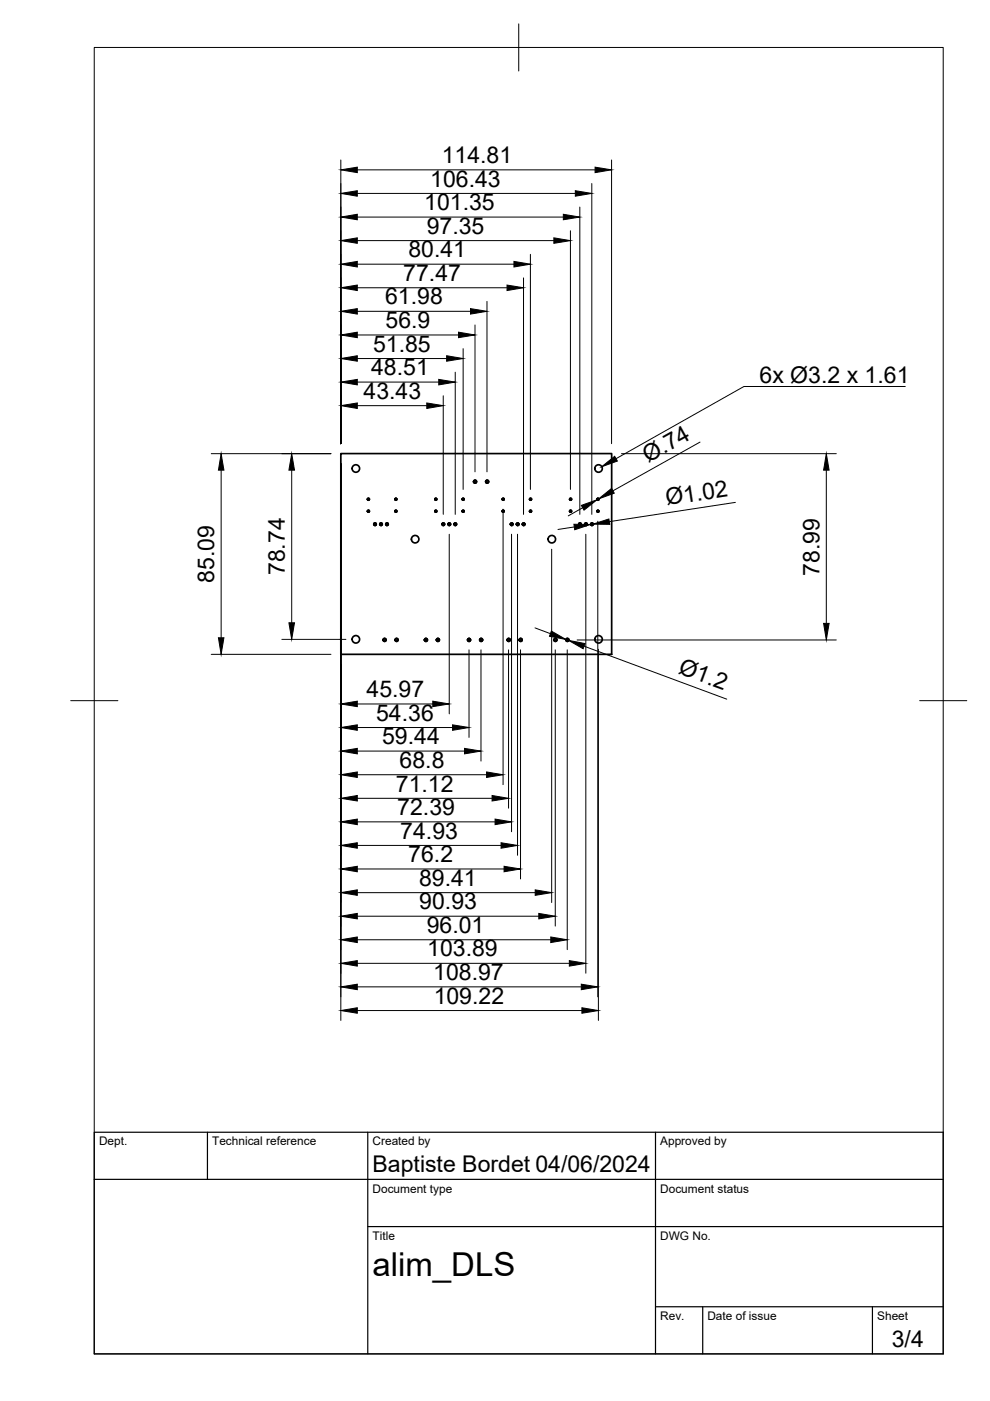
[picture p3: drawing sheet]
<svg xmlns="http://www.w3.org/2000/svg" width="210mm" height="297mm" viewBox="0 0 210 297" stroke-linecap="round" stroke-linejoin="round" font-family="sans-serif">
<!-- layer: Visible -->
<g fill="none" stroke="#000" stroke-width=".36">
<path d="M72.3 96.2h57.4v42.5h-57.4z"/>
<circle cx="75.4" cy="99.3" r=".79"/>
<circle cx="126.9" cy="99.3" r=".79"/>
<circle cx="78.1" cy="108.4" r=".18"/>
<circle cx="78.1" cy="105.9" r=".18"/>
<circle cx="78.1" cy="108.4" r=".2"/>
<circle cx="78.1" cy="105.9" r=".2"/>
<circle cx="79.5" cy="111.1" r=".24"/>
<circle cx="79.5" cy="111.1" r=".26"/>
<circle cx="80.8" cy="111.1" r=".24"/>
<circle cx="80.8" cy="111.1" r=".26"/>
<circle cx="82.1" cy="111.1" r=".24"/>
<circle cx="82.1" cy="111.1" r=".26"/>
<circle cx="83.9" cy="105.9" r=".18"/>
<circle cx="83.9" cy="108.4" r=".18"/>
<circle cx="88" cy="114.3" r=".79"/>
<circle cx="92.4" cy="105.9" r=".18"/>
<circle cx="92.4" cy="108.4" r=".18"/>
<circle cx="92.4" cy="108.4" r=".2"/>
<circle cx="92.4" cy="105.9" r=".2"/>
<circle cx="94" cy="111.1" r=".24"/>
<circle cx="94" cy="111.1" r=".26"/>
<circle cx="95.3" cy="111.1" r=".24"/>
<circle cx="95.3" cy="111.1" r=".26"/>
<circle cx="96.5" cy="111.1" r=".24"/>
<circle cx="96.5" cy="111.1" r=".26"/>
<circle cx="98.2" cy="105.9" r=".18"/>
<circle cx="98.2" cy="108.4" r=".18"/>
<circle cx="100.7" cy="102.1" r=".29"/>
<circle cx="100.7" cy="102.1" r=".31"/>
<circle cx="103.3" cy="102.1" r=".29"/>
<circle cx="106.7" cy="108.4" r=".18"/>
<circle cx="106.7" cy="105.9" r=".18"/>
<circle cx="106.7" cy="105.9" r=".2"/>
<circle cx="106.7" cy="108.4" r=".2"/>
<circle cx="108.5" cy="111.1" r=".24"/>
<circle cx="108.5" cy="111.1" r=".26"/>
<circle cx="109.8" cy="111.1" r=".24"/>
<circle cx="109.8" cy="111.1" r=".26"/>
<circle cx="111" cy="111.1" r=".24"/>
<circle cx="111" cy="111.1" r=".26"/>
<circle cx="112.5" cy="108.4" r=".18"/>
<circle cx="112.5" cy="105.9" r=".18"/>
<circle cx="112.5" cy="108.4" r=".2"/>
<circle cx="112.5" cy="105.9" r=".2"/>
<circle cx="117" cy="114.3" r=".79"/>
<circle cx="121" cy="108.4" r=".18"/>
<circle cx="121" cy="105.9" r=".18"/>
<circle cx="123" cy="111.1" r=".24"/>
<circle cx="123" cy="111.1" r=".26"/>
<circle cx="124.2" cy="111.1" r=".24"/>
<circle cx="124.2" cy="111.1" r=".26"/>
<circle cx="125.5" cy="111.1" r=".24"/>
<circle cx="125.5" cy="111.1" r=".26"/>
<circle cx="126.8" cy="105.9" r=".18"/>
<circle cx="126.8" cy="108.4" r=".18"/>
<circle cx="126.8" cy="108.4" r=".2"/>
<circle cx="126.8" cy="105.9" r=".2"/>
<circle cx="75.4" cy="135.5" r=".79"/>
<circle cx="81.5" cy="135.7" r=".29"/>
<circle cx="84.1" cy="135.7" r=".29"/>
<circle cx="90.3" cy="135.7" r=".29"/>
<circle cx="90.3" cy="135.7" r=".31"/>
<circle cx="92.8" cy="135.7" r=".29"/>
<circle cx="99.5" cy="135.7" r=".29"/>
<circle cx="99.5" cy="135.7" r=".31"/>
<circle cx="102" cy="135.7" r=".29"/>
<circle cx="107.9" cy="135.7" r=".29"/>
<circle cx="107.9" cy="135.7" r=".31"/>
<circle cx="110.4" cy="135.7" r=".29"/>
<circle cx="117.8" cy="135.7" r=".29"/>
<circle cx="120.3" cy="135.7" r=".29"/>
<circle cx="126.9" cy="135.5" r=".79"/>
</g>
<!-- layer: BORDER -->
<path d="M20 10.1h180v276.9h-180zM110 5.1v10M15 148.6h10M195 148.6h10" fill="none" stroke="#000" stroke-width=".21"/>
<!-- layer: TITLEBLOCK -->
<path d="M20 240.1h180v46.9h-180zM20 250h180M44 240.1v9.9M78 240.1v46.9M139 240.1v46.9M78 260.1h122M139 277.1h61M149 277.1v9.9M185 277.1v9.9" fill="none" stroke="#000" stroke-width=".25"/>
<!-- layer: FD_Dimensions -->
<g fill="none" stroke="#000" stroke-width=".21">
<path d="M72.3 33.9v60.2M75.8 36h50.4M125.5 38.9v70.2M129.7 33.9v60.2M75.8 41h46.2M75.8 46h43.6M75.8 51h41.6M75.8 56h33.2M111 58.9v50.2M112.5 53.9v49.9M120.9 48.9v54.9M122.9 43.9v65.2"/>
<path d="M75.8 61h31.7M75.8 66h24M75.8 71h21.4M75.8 76h18.9M96.5 78.9v30.2M98.2 73.9v29.9M100.7 68.9v31.1M103.3 63.9v36.1M44.8 96.2h25.4M46.9 99.7v35.5M61.8 99.7v32.3M72.3 98.3v118.1"/>
<path d="M75.8 81h17.2M75.8 86h14.7M94 83.9v25.2M131.8 96.2h45.5M148.4 93.7l-18.4 10.4M175.2 99.7v32.5M95.2 113.3v38M106.7 108v58.4M108.5 113.3v63M109.7 113.3v68M117 116.4v75M121.8 111.7l-3.5 .6"/>
<path d="M123.5 107.7l-3 1.7M124.2 113.3v93M125.7 111.1l-.5 .1M126.7 110.5v100.9M126.9 105.8l-.3 .2M155.9 106.5l-26.7 4.1M44.8 138.7h25.4M59.8 135.6h13.5M99.4 137.8v18.5M102 137.8v23.6M107.8 137.8v33.6M110.4 137.8v48.6"/>
<path d="M113.4 133.1l3.3 1.3M117.7 137.8v58.5M120 135.6l.5 .2M120.3 137.8v63.5M122.4 135.7h54.9M123.8 137l30.3 11.2M126.9 137.7v78.7M75.8 159.2h22.7M75.8 154.2h20.1M75.8 149.3h16M75.8 179.2h30.4M75.8 174.3h29.2"/>
<path d="M75.8 169.3h28.5M75.8 164.3h27.4M75.8 199.2h41M75.8 194.3h38.4M75.8 189.3h37.7M75.8 184.2h31.1M75.8 214.3h47.6M75.8 209.2h47.5M75.8 204.2h44.9"/>
</g>
<g fill="#000" stroke="#000" stroke-width=".21">
<path d="M72.3 36l3.5-.6v1.2zM126.2 35.4l3.5 .6-3.5 .6zM72.3 41l3.5-.6v1.2zM72.3 46l3.5-.6v1.2zM72.3 51l3.5-.6v1.2zM72.3 56l3.5-.6v1.2zM109 55.4l3.5 .6-3.5 .6zM117.4 50.4l3.5 .6-3.5 .6zM119.4 45.4l3.5 .6-3.5 .6zM122 40.4l3.5 .6-3.5 .6zM72.3 61l3.5-.6v1.2zM72.3 66l3.5-.6v1.2z"/>
<path d="M72.3 71l3.5-.6v1.2zM72.3 76l3.5-.6v1.2zM94.7 75.4l3.5 .6-3.5 .6zM97.2 70.4l3.5 .6-3.5 .6zM99.8 65.4l3.5 .6-3.5 .6zM107.5 60.4l3.5 .6-3.5 .6zM46.9 96.2l.6 3.5h-1.2zM61.8 96.2l.6 3.5h-1.1zM72.3 81l3.5-.6v1.2zM72.3 86l3.5-.6v1.2zM90.5 85.4l3.5 .6-3.5 .6zM93 80.4l3.5 .6-3.5 .6z"/>
<path d="M175.2 96.2l.6 3.5h-1.2zM121.7 111.2h3.5l-3.3 1.1zM123.3 107.2l3.3-1.2-2.8 2.2zM125.7 111.1l3.4-1.1 .2 1.2zM126.9 105.8l2.8-2.2 .5 1zM46.3 135.2h1.2l-.6 3.5zM61.3 132h1.1l-.6 3.6zM116.9 133.8l3.1 1.8-3.5-.7zM120.5 135.8l3.5 .6-.4 1.1zM174.6 132.2h1.2l-.6 3.5zM72.3 159.2l3.5-.5v1.1zM72.3 154.2l3.5-.5v1.1z"/>
<path d="M72.3 149.3l3.5-.6v1.1zM91.8 148.7l3.4 .6-3.4 .5zM95.9 153.7l3.5 .5-3.5 .6zM98.5 158.7l3.5 .5-3.5 .6zM72.3 179.2l3.5-.5v1.1zM72.3 174.3l3.5-.6v1.1zM72.3 169.3l3.5-.6v1.1zM72.3 164.3l3.5-.6v1.1zM103.2 163.7l3.5 .6-3.5 .5zM104.3 168.7l3.5 .6-3.5 .5zM105 173.7l3.5 .6-3.5 .5zM106.2 178.7l3.5 .5-3.5 .6z"/>
<path d="M72.3 199.2l3.5-.5v1.1zM72.3 194.3l3.5-.6v1.1zM72.3 189.3l3.5-.6v1.1zM72.3 184.2l3.5-.5v1.1zM106.9 183.7l3.5 .5-3.5 .6zM113.5 188.7l3.5 .6-3.5 .5zM114.2 193.7l3.5 .6-3.5 .5zM116.8 198.7l3.5 .5-3.5 .6zM72.3 214.3l3.5-.6v1.1zM72.3 209.2l3.5-.5v1.1zM72.3 204.2l3.5-.5v1.1zM120.7 203.7l3.5 .5-3.5 .6z"/>
<path d="M123.3 208.7l3.4 .5-3.4 .6zM123.4 213.7l3.5 .6-3.5 .5z"/>
</g>
<!-- layer: Hole Notes -->
<path d="M127.6 99l2.7-2.3 .6 1.1z" fill="#000" stroke="#000" stroke-width=".21"/>
<path d="M191.9 81.9h-34.2l-27.1 15.3" fill="none" stroke="#000" stroke-width=".21"/>
<text font-size="7" x="79" y="270.6">alim_DLS</text>
<g font-size="4.9">
<text x="93.7" y="34.6">114.81</text>
<text x="91.2" y="39.5">106.43</text>
<text x="90" y="44.6">101.35</text>
<text x="90.5" y="49.6">97.35</text>
<text x="85.5" y="59.6">77.47</text>
<text x="86.6" y="54.6">80.41</text>
<text x="81.7" y="64.5">61.98</text>
<text x="81.7" y="69.6">56.9</text>
<text x="79.1" y="74.6">51.85</text>
<text x="78.7" y="79.6">48.51</text>
<text x="161" y="81.2">6x Ø3.2 x 1.61</text>
<text x="77.1" y="84.5">43.43</text>
<text x="137.4" y="98.1" transform="rotate(-29 137.4 98.1)">Ø.74</text>
<text x="141.4" y="107.2" transform="rotate(-9 141.4 107.2)">Ø1.02</text>
<text x="45.4" y="123.6" transform="rotate(-90 45.4 123.6)">85.09</text>
<text x="60.4" y="122" transform="rotate(-90 60.4 122)">78.74</text>
<text x="173.7" y="122.1" transform="rotate(-90 173.7 122.1)">78.99</text>
<text x="143.6" y="142.7" transform="rotate(20 143.6 142.7)">Ø1.2</text>
<text x="77.7" y="147.8">45.97</text>
<text x="79.8" y="152.8">54.36</text>
<text x="81" y="157.8">59.44</text>
<text x="83.9" y="167.9">71.12</text>
<text x="84.7" y="162.8">68.8</text>
<text x="84.2" y="172.8">72.39</text>
<text x="84.9" y="177.8">74.93</text>
<text x="86.6" y="182.8">76.2</text>
<text x="88.9" y="187.8">89.41</text>
<text x="88.9" y="192.8">90.93</text>
<text x="90.5" y="197.8">96.01</text>
<text x="90.6" y="202.8">103.89</text>
<text x="91.9" y="207.8">108.97</text>
<text x="91.9" y="212.8">109.22</text>
<text x="79" y="248.5">Baptiste Bordet 04/06/2024</text>
<text x="189.1" y="285.7">3/4</text>
</g>
<g font-size="2.5">
<text x="21" y="242.9">Dept.</text>
<text x="45" y="242.9">Technical reference</text>
<text x="79" y="242.9">Created by</text>
<text x="140" y="242.9">Approved by</text>
<text x="79" y="252.8">Document type</text>
<text x="140" y="252.8">Document status</text>
<text x="79" y="262.9">Title</text>
<text x="140" y="262.9">DWG No.</text>
<text x="140" y="279.9">Rev.</text>
<text x="150" y="279.9">Date of issue</text>
<text x="186" y="279.9">Sheet</text>
</g>
</svg>
